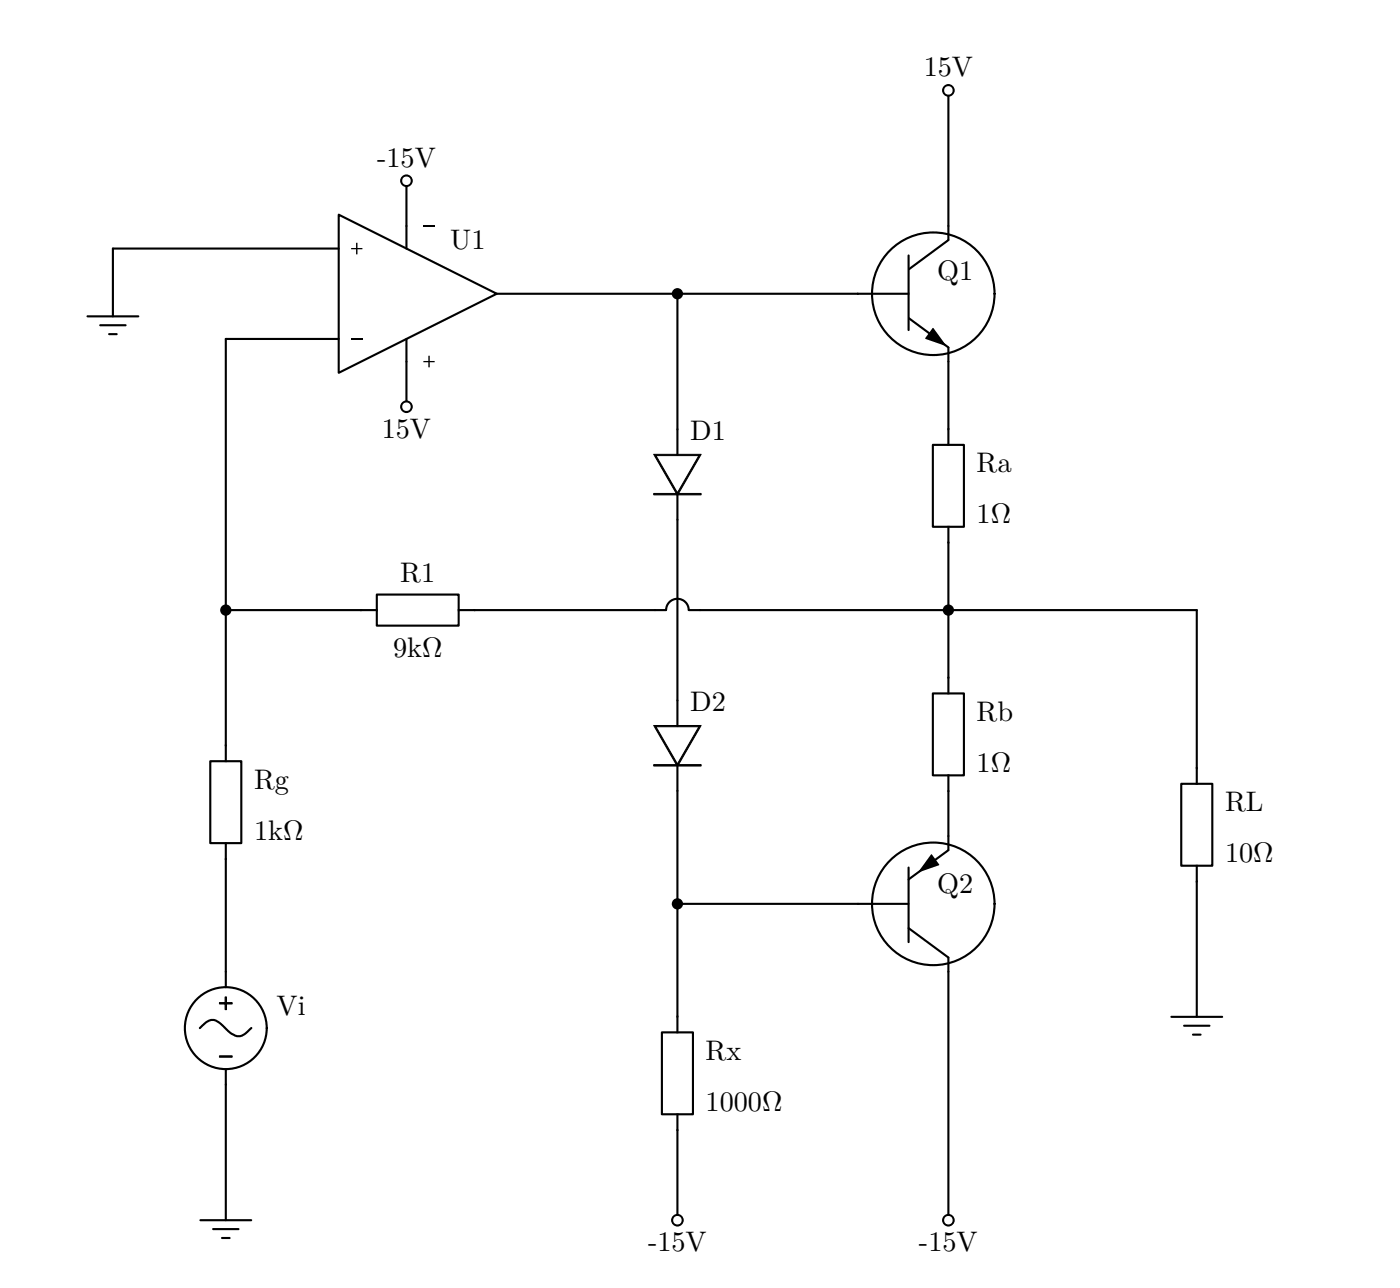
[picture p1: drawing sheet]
<svg xmlns="http://www.w3.org/2000/svg" width="350mm" height="322mm" viewBox="0 0 350 322" stroke-linecap="round" stroke-linejoin="round" font-family="sans-serif">
<g fill="none" stroke="#000" stroke-width=".53">
<path d="M237.1 22.6v33.8M101.6 45.2v11.2M21.9 79h12.7M84.7 62.1h-56.5v16.9M124.2 73.4h90.3M169.3 73.4v33.8M25 81.2h6.4M27.3 83.5h1.9M84.7 84.7h-28.3v101.6M101.6 90.3v11.3M237.1 90.3v16.9M169.3 129.8v45.2"/>
<path d="M237.1 135.5v33.8M56.4 152.4h33.9M118.5 152.4h45.2M175 152.4h124.2v39.5M169.3 197.6v56.4M237.1 197.6v11.2M56.4 214.5v28.2M169.3 225.8h45.2M299.2 220.1v33.9M237.1 242.7v62.1M292.8 254h12.7M296 256.2h6.3"/>
<path d="M298.2 258.4h1.9M56.4 270.9v33.9M169.3 282.2v22.6M50.1 304.8h12.7M53.3 307h6.3M55.5 309.2h1.9"/>
</g>
<g fill="#000">
<circle cx="169.3" cy="73.4" r="1.41"/>
<circle cx="56.4" cy="152.4" r="1.41"/>
<circle cx="237.1" cy="152.4" r="1.41"/>
<circle cx="169.3" cy="225.8" r="1.41"/>
</g>
<circle cx="237.1" cy="22.6" r="1.27" fill="#fff"/>
<path d="M236 22.6a1.07 1.07 0 0 1 2.1 0 1.07 1.07 0 0 1-2.1 0zM235.5 22.6a1.58 1.58 0 0 0 3.1 0 1.58 1.58 0 0 0-3.1 0z" fill-rule="evenodd" fill="#000"/>
<circle cx="169.3" cy="304.8" r="1.27" fill="#fff"/>
<path d="M168.3 304.8a1.07 1.07 0 0 1 2.1 0 1.07 1.07 0 0 1-2.1 0zM167.7 304.8a1.6 1.6 0 0 0 3.2 0 1.6 1.6 0 0 0-3.2 0z" fill-rule="evenodd" fill="#000"/>
<circle cx="237.1" cy="304.8" r="1.27" fill="#fff"/>
<path d="M236 304.8a1.07 1.07 0 0 1 2.1 0 1.07 1.07 0 0 1-2.1 0zM235.5 304.8a1.58 1.58 0 0 0 3.1 0 1.58 1.58 0 0 0-3.1 0z" fill-rule="evenodd" fill="#000"/>
<circle cx="101.6" cy="45.2" r="1.27" fill="#fff"/>
<path d="M100.5 45.2a1.1 1.1 0 0 1 2.2 0 1.1 1.1 0 0 1-2.2 0zM100 45.1a1.6 1.6 0 0 0 3.2 0 1.6 1.6 0 0 0-3.2 0z" fill-rule="evenodd" fill="#000"/>
<circle cx="101.6" cy="101.6" r="1.27" fill="#fff"/>
<g fill="#000">
<path d="M89 60.6h.4v1.3h1.2v.4h-1.2v1.2h-.4v-1.2h-1.2v-.4h1.2z" fill-rule="evenodd"/>
<path d="M107.1 88.9h.3v1.3h1.3v.3h-1.3v1.3h-.3v-1.3h-1.3v-.3h1.3z" fill-rule="evenodd"/>
<path d="M233.1 82h.2l3.3 4.5-5.3-1.9z" fill-rule="evenodd"/>
<path d="M100.5 101.6a1.1 1.1 0 0 1 2.2 0 1.1 1.1 0 0 1-2.2 0zM100 101.6a1.6 1.6 0 0 0 3.2 0 1.6 1.6 0 0 0-3.2 0z" fill-rule="evenodd"/>
<path d="M232.7 213.4h.2l1.9 2.7-5.4 1.9z" fill-rule="evenodd"/>
</g>
<g fill="#000" stroke="#000" stroke-width=".25">
<path d="M163.4 123.3h11.9v.3h-11.9z" fill-rule="evenodd"/>
<path d="M163.4 113.5h11.9l-6 10.3zM164 113.8l5.3 9.3 5.4-9.3z" fill-rule="evenodd"/>
<path d="M163.4 191h11.9v.3h-11.9z" fill-rule="evenodd"/>
<path d="M163.4 181.2h11.9l-6 10.3zM164 181.5l5.3 9.3 5.4-9.3z" fill-rule="evenodd"/>
<path d="M54.9 263.7h3.1v.4h-3.1z" fill-rule="evenodd"/>
</g>
<g fill="none" stroke="#000" stroke-width=".53">
<path d="M84.7 53.6l39.5 19.8-39.5 19.7zM101.6 56.4v5.7M237.1 60l-9.9 7.2M237.1 56.4v3.5M214.5 73.4h12.5M227.1 63.8v18.6M227.2 79.5l9.9 7.3v3.5M101.6 84.7v5.6M169.3 107.2v6.4M233.2 111.1h7.7v20.5h-7.7zM237.1 107.2v3.9M169.3 123.4v6.4"/>
<path d="M237.1 131.6v3.9M90.3 152.4h3.9M94.2 148.5h20.5v7.8h-20.5zM114.7 152.4h3.8M163.7 152.4h2.8M166.5 152.4a2.82 2.82 0 0 1 2.8-2.8 2.82 2.82 0 0 1 2.9 2.8M172.2 152.4h2.8M169.3 175v6.4M233.2 173.2h7.7v20.5h-7.7zM237.1 169.3v3.9M52.6 190.1h7.7v20.5h-7.7zM56.4 186.3v3.8"/>
<path d="M169.3 191.2v6.4M237.1 193.7v3.9M295.3 195.8h7.7v20.5h-7.7zM299.2 191.9v3.9M56.4 210.6v3.9M227.1 216.7v18.6M237.1 208.8v3.5l-10 7.4M299.2 216.3v3.8M214.5 225.8h12.6M227.1 231.8l10 7.4M237.1 239.2v3.5M56.4 242.7v3.9"/>
<path d="M62.8 256.8l-.4 .3a3.7 3.7 0 0 1-2.8 1.7l-.9-.1-.8-.5-1.7-1.5a6.1 6.1 0 0 0-2.7-1.9h-.8a4.8 4.8 0 0 0-2.3 1.6l-.4 .4M165.5 257.9h7.7v20.4h-7.7zM169.3 254v3.8M56.4 267.1v3.8M169.3 278.4v3.8"/>
<circle cx="233.3" cy="73.4" r="15.3"/>
<circle cx="233.3" cy="225.8" r="15.3"/>
<circle cx="56.4" cy="256.8" r="10.2"/>
</g>
<path d="M55 263.9h2.9" fill="none" stroke="#000" stroke-width=".25"/>
<path d="M54.9 250.4h1.4v-1.4h.3v1.4h1.4v.4h-1.4v1.4h-.3v-1.4h-1.4z" fill="#000" stroke="#000" stroke-width=".25"/>
<path d="M105.8 56.4h2.9M87.8 84.7h2.8" fill="none" stroke="#000" stroke-width=".35"/>
<g font-size="7.1">
<text x="230.9" y="19.1">15V</text>
<text x="94.3" y="41.6">-15V</text>
<text x="112.5" y="62.1">U1</text>
<text x="234.2" y="70">Q1</text>
<text x="95.4" y="109.4">15V</text>
<text x="172.5" y="109.9">D1</text>
<text x="244.1" y="118">Ra</text>
<text x="244.1" y="130.7">1Ω</text>
<text x="100.1" y="145.3">R1</text>
<text x="98.2" y="164">9kΩ</text>
<text x="172.5" y="177.6">D2</text>
<text x="244.1" y="180.1">Rb</text>
<text x="63.5" y="197">Rg</text>
<text x="244.1" y="192.8">1Ω</text>
<text x="306.2" y="202.7">RL</text>
<text x="63.5" y="209.7">1kΩ</text>
<text x="306.2" y="215.4">10Ω</text>
<text x="234.2" y="223">Q2</text>
<text x="69.1" y="253.5">Vi</text>
<text x="176.4" y="264.8">Rx</text>
<text x="176.4" y="277.5">1000Ω</text>
<text x="162" y="312.6">-15V</text>
<text x="229.7" y="312.6">-15V</text>
</g>
</svg>
